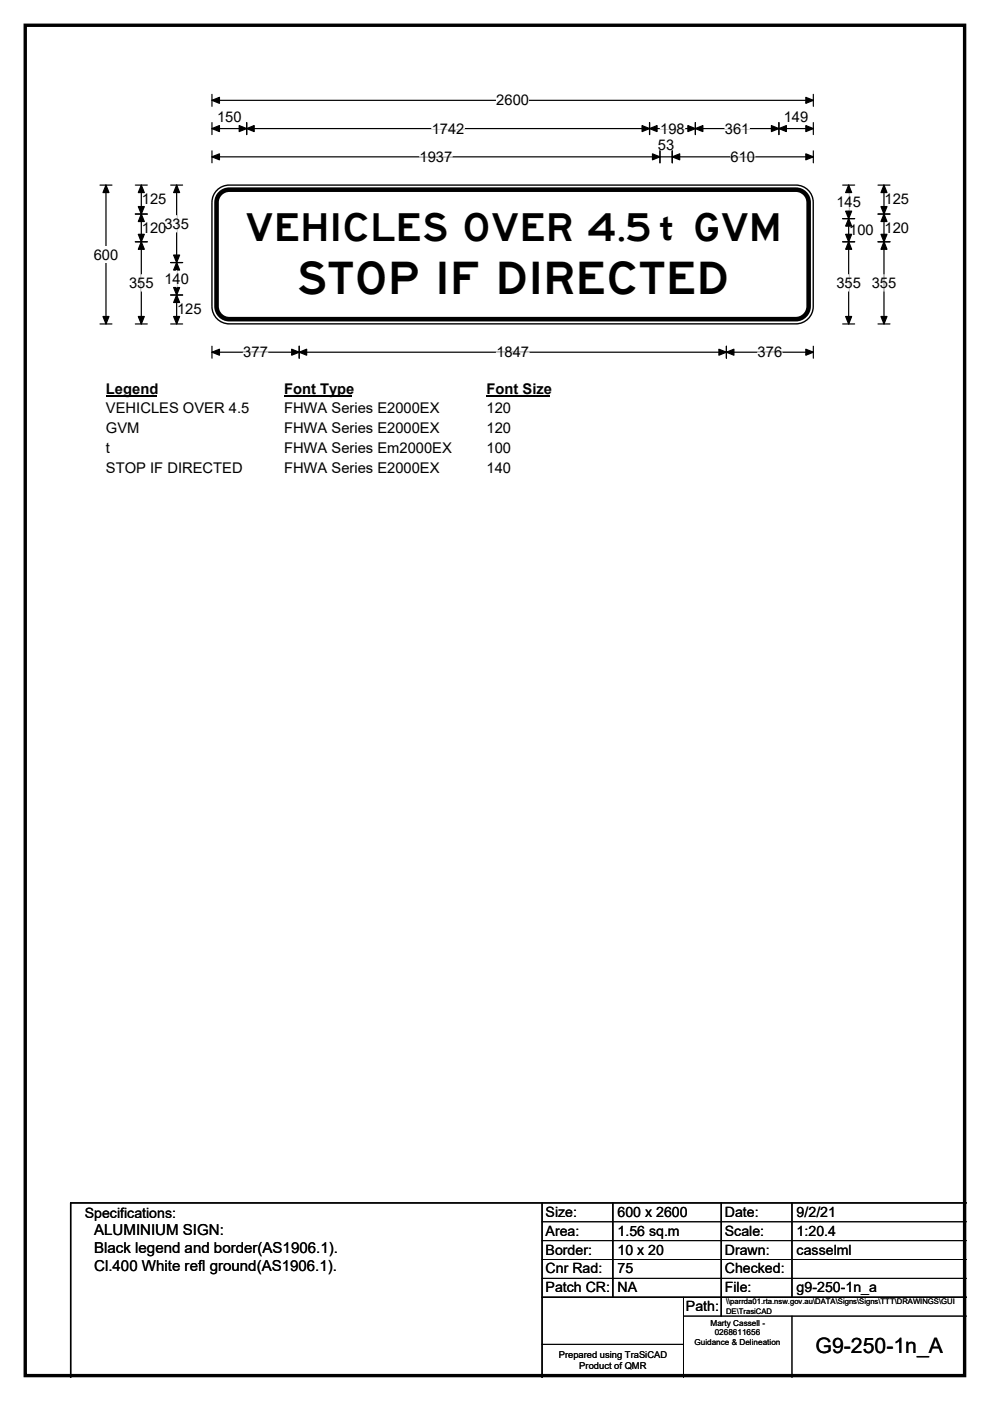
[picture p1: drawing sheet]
<svg xmlns="http://www.w3.org/2000/svg" width="210mm" height="297mm" viewBox="0 0 210 297" stroke-linecap="round" stroke-linejoin="round" font-family="sans-serif">
<path d="M5.4 5.4h199.2v286.3h-199.2z" fill="none" stroke="#000" stroke-width=".72"/>
<path d="M45 21.3h127.5M45 20v2.5M172.5 20v2.5" fill="none" stroke="#000" stroke-width=".25"/>
<path d="M45 21.3l1.5-.7v1.3zM170.9 20.6l1.6 .7-1.6 .6z" fill="#000" stroke="#000" stroke-width=".25"/>
<path d="M105.3 19.5h6.9v3.5h-6.9z" fill="#fff"/>
<g fill="none" stroke="#000" stroke-width=".25">
<path d="M21.2 39.2h2.5M22.5 39.2v29.5M45 27.3h127.5M45 26v2.5M45 32v2.5M45 33.3h127.5M52.3 26v2.5M137.8 26v2.5M140 32v2.5M142.6 32v2.5M147.5 26v2.5M165.2 26v2.5"/>
<path d="M172.5 26v2.5M172.5 32v2.5M21.2 68.7h2.5M45 73.4v2.5M45 74.7h127.5M63.5 73.4v2.5M154.1 73.4v2.5M172.5 73.4v2.5"/>
</g>
<g fill="#000" stroke="#000" stroke-width=".25">
<path d="M22.5 39.2l.6 1.6h-1.3zM45 27.3l1.5-.7v1.3zM45 33.3l1.5-.7v1.3zM52.3 27.3l1.6-.7v1.3zM50.7 26.6l1.6 .7-1.6 .6zM136.2 26.6l1.6 .7-1.6 .6zM137.8 27.3l1.6-.7v1.3zM138.4 32.6l1.6 .7-1.6 .6zM142.6 33.3l1.6-.7v1.3zM145.9 26.6l1.6 .7-1.6 .6zM147.5 27.3l1.6-.7v1.3zM163.6 26.6l1.6 .7-1.6 .6z"/>
<path d="M165.2 27.3l1.6-.7v1.3zM170.9 26.6l1.6 .7-1.6 .6zM170.9 32.6l1.6 .7-1.6 .6zM21.8 67.1h1.3l-.6 1.6zM45 74.7l1.5-.7v1.3zM63.5 74.7l1.5-.7v1.3zM61.9 74l1.6 .7-1.6 .6zM152.5 74l1.6 .7-1.6 .6zM154.1 74.7l1.6-.7v1.3zM170.9 74l1.6 .7-1.6 .6z"/>
</g>
<path d="M89 33.3h6.9M91.6 27.3h6.9M140 27.3h5.2M153.8 27.3h5.2M154.9 33.3h5.2M51.6 74.7h5.2M105.3 74.7h6.9M160.7 74.7h5.2" fill="none" stroke="#fff" stroke-width=".25"/>
<path d="M19.9 52.2h5.2v3.5h-5.2z" fill="#fff"/>
<g fill="none" stroke="#000" stroke-width=".25">
<path d="M28.7 39.2h2.5M30 39.2v29.5M36.2 39.2h2.5M37.5 39.2v29.5M178.7 39.2h2.6M180 39.2v29.5M186.2 39.2h2.6M187.5 39.2v29.5M28.7 45.4h2.5M28.7 51.3h2.5M36.2 55.7h2.5M178.7 51.3h2.6"/>
<path d="M178.7 46.4h2.6M186.2 45.4h2.6M186.2 51.3h2.6M28.7 68.7h2.5M36.2 68.7h2.5M36.2 62.5h2.5M178.7 68.7h2.6M186.2 68.7h2.6"/>
</g>
<g fill="#000" stroke="#000" stroke-width=".25">
<path d="M30 39.2l.6 1.6h-1.3zM37.5 39.2l.6 1.6h-1.3zM180 39.2l.6 1.6h-1.2zM187.5 39.2l.6 1.6h-1.2zM30 45.4l.6 1.6h-1.3zM29.3 49.7h1.3l-.6 1.6zM29.3 43.8h1.3l-.6 1.6zM30 51.3l.6 1.6h-1.3zM37.5 55.7l.6 1.6h-1.3zM36.8 54.1h1.3l-.6 1.6zM180 46.4l.6 1.5h-1.2zM179.4 49.7h1.2l-.6 1.6z"/>
<path d="M179.4 44.8h1.2l-.6 1.6zM180 51.3l.6 1.6h-1.2zM187.5 45.4l.6 1.6h-1.2zM186.9 49.7h1.2l-.6 1.6zM186.9 43.8h1.2l-.6 1.6zM187.5 51.3l.6 1.6h-1.2zM29.3 67.1h1.3l-.6 1.6zM36.8 61h1.3l-.6 1.5zM37.5 62.5l.6 1.6h-1.3zM36.8 67.1h1.3l-.6 1.6zM179.4 67.1h1.2l-.6 1.6zM186.9 67.1h1.2l-.6 1.6z"/>
</g>
<path d="M30 58.2v3.5M37.5 45.7v3.5M37.5 57.4v3.5M180 41.1v3.4M180 58.2v3.5M187.5 58.2v3.5" fill="none" stroke="#fff" stroke-width=".25"/>
<path d="M22.5 80.7h10.7v3.5h-10.7z" fill="#fff"/>
<path d="M22.5 84h10.7" fill="none" stroke="#000" stroke-width=".32"/>
<path d="M60.2 80.7h14.5v3.5h-14.5z" fill="#fff"/>
<path d="M60.2 84h14.5" fill="none" stroke="#000" stroke-width=".32"/>
<path d="M103.2 80.7h13.5v3.5h-13.5z" fill="#fff"/>
<path d="M103.2 84h13.5" fill="none" stroke="#000" stroke-width=".32"/>
<g fill="#fff">
<path d="M22.5 84.9h30.2v3.4h-30.2z"/>
<path d="M60.2 84.9h32.9v3.4h-32.9z"/>
<path d="M103.2 84.9h5.2v3.4h-5.2z"/>
<path d="M22.5 89h7v3.5h-7z"/>
<path d="M60.2 89h32.9v3.5h-32.9z"/>
<path d="M103.2 89h5.2v3.5h-5.2z"/>
<path d="M22.5 93.2h.8v3.5h-.8z"/>
<path d="M60.2 93.2h35.5v3.5h-35.5z"/>
<path d="M103.2 93.2h5.2v3.5h-5.2z"/>
<path d="M22.5 97.4h28.9v3.5h-28.9z"/>
<path d="M60.2 97.4h32.9v3.5h-32.9z"/>
<path d="M103.2 97.4h5.2v3.5h-5.2z"/>
</g>
<path d="M46 40.3a3.7 3.7 0 0 1 2.6-1.1h120.2a3.7 3.7 0 0 1 3.7 3.7v22.1a3.7 3.7 0 0 1-3.7 3.7h-120.2a3.7 3.7 0 0 1-3.6-3.7v-22.1a3.6 3.6 0 0 1 1-2.6z" fill-rule="evenodd" fill="#fff" stroke="#fff" stroke-width=".21"/>
<path d="M46.5 41.2a2.68 2.68 0 0 1 2.1-1h120.2a2.71 2.71 0 0 1 2.7 2.7v22.1a2.73 2.73 0 0 1-2.7 2.7h-120.2a2.71 2.71 0 0 1-2.7-2.7v-22.1l.1-.6z" fill="none" stroke="#000" stroke-width=".97"/>
<path d="M46 40.3a3.7 3.7 0 0 1 2.6-1.1h120.2a3.7 3.7 0 0 1 3.7 3.7v22.1a3.7 3.7 0 0 1-3.7 3.7h-120.2a3.7 3.7 0 0 1-3.6-3.7v-22.1a3.6 3.6 0 0 1 1-2.6zM115 255v37M130 255v20M153 255v24M168 255v20M205 255h-190v37M115 275h90" fill="none" stroke="#000" stroke-width=".3"/>
<path d="M115 259h90M115 263h90M115 267h90M115 271h90M145 279h60M145 275v17M168 279v13M115 285h30" fill="none" stroke="#000" stroke-width=".21"/>
<text font-size="9.5" x="63" y="62.3">STOP IF DIRECTED</text>
<g font-size="8.2">
<text x="52.1" y="51.1">VEHICLES OVER 4.5</text>
<text x="146.9" y="51.1">GVM</text>
</g>
<text font-size="6.8" x="139.6" y="51">t</text>
<text font-size="4.5" x="173" y="286.9">G9-250-1n_A</text>
<g font-size="3.2">
<text x="20" y="261.9">ALUMINIUM SIGN:</text>
<text x="20" y="265.7">Black legend and border(AS1906.1).</text>
<text x="20" y="269.6">Cl.400 White refl ground(AS1906.1).</text>
</g>
<g font-size="3.1">
<text x="105.3" y="22.3">2600</text>
<text x="46" y="25.9">150</text>
<text x="91.6" y="28.3">1742</text>
<text x="140" y="28.3">198</text>
<text x="153.8" y="28.3">361</text>
<text x="166.2" y="25.9">149</text>
<text x="89" y="34.3">1937</text>
<text x="139.5" y="31.9">53</text>
<text x="154.9" y="34.3">610</text>
<text x="30.1" y="43.3">125</text>
<text x="177.4" y="43.9">145</text>
<text x="187.6" y="43.3">125</text>
<text x="30.1" y="49.4">120</text>
<text x="34.9" y="48.5">335</text>
<text x="180.1" y="49.9">100</text>
<text x="187.6" y="49.4">120</text>
<text x="19.9" y="55">600</text>
<text x="27.4" y="61">355</text>
<text x="34.9" y="60.2">140</text>
<text x="177.4" y="61">355</text>
<text x="184.9" y="61">355</text>
<text x="37.6" y="66.7">125</text>
<text x="51.6" y="75.7">377</text>
<text x="105.3" y="75.7">1847</text>
<text x="160.7" y="75.7">376</text>
<text x="22.5" y="83.5">Legend</text>
<text x="60.2" y="83.5">Font Type</text>
<text x="103.2" y="83.5">Font Size</text>
<text x="22.5" y="87.7">VEHICLES OVER 4.5</text>
<text x="60.2" y="87.7">FHWA Series E2000EX</text>
<text x="103.2" y="87.7">120</text>
<text x="22.5" y="91.8">GVM</text>
<text x="60.2" y="91.8">FHWA Series E2000EX</text>
<text x="103.2" y="91.8">120</text>
<text x="22.5" y="96">t</text>
<text x="22.5" y="100.2">STOP IF DIRECTED</text>
<text x="60.2" y="96">FHWA Series Em2000EX</text>
<text x="60.2" y="100.2">FHWA Series E2000EX</text>
<text x="103.2" y="96">100</text>
<text x="103.2" y="100.2">140</text>
</g>
<g font-size="3">
<text x="115.7" y="258">Size:</text>
<text x="131" y="258">600 x 2600</text>
<text x="153.7" y="258">Date:</text>
<text x="169" y="258">9/2/21</text>
<text x="18" y="258.2">Specifications:</text>
<text x="115.7" y="262">Area:</text>
<text x="131" y="262">1.56 sq.m</text>
<text x="153.7" y="262">Scale:</text>
<text x="169" y="262">1:20.4</text>
<text x="115.7" y="266">Border:</text>
<text x="115.7" y="270">Cnr Rad:</text>
<text x="131" y="266">10 x 20</text>
<text x="131" y="270">75</text>
<text x="153.7" y="266">Drawn:</text>
<text x="153.7" y="270">Checked:</text>
<text x="169" y="266">casselml</text>
<text x="115.7" y="274">Patch CR:</text>
<text x="131" y="274">NA</text>
<text x="153.7" y="274">File:</text>
<text x="169" y="274">g9-250-1n_a</text>
<text x="145.5" y="278">Path:</text>
</g>
<g font-size="2">
<text x="118.5" y="287.8">Prepared using TraSiCAD</text>
<text x="122.9" y="290.2">Product of QMR</text>
</g>
<g font-size="1.7">
<text x="150.7" y="281.1">Marty Cassell -</text>
<text x="147.3" y="285.2">Guidance &amp; Delineation</text>
<text x="151.6" y="283.1">0268611656</text>
</g>
<g font-size="1.6">
<text x="154" y="276.6">\\parrda01.rta.nsw.gov.au\DATA\Signs\Signs\TTT\DRAWINGS\GUI</text>
<text x="154" y="278.5">DE\TrasiCAD</text>
</g>
</svg>
